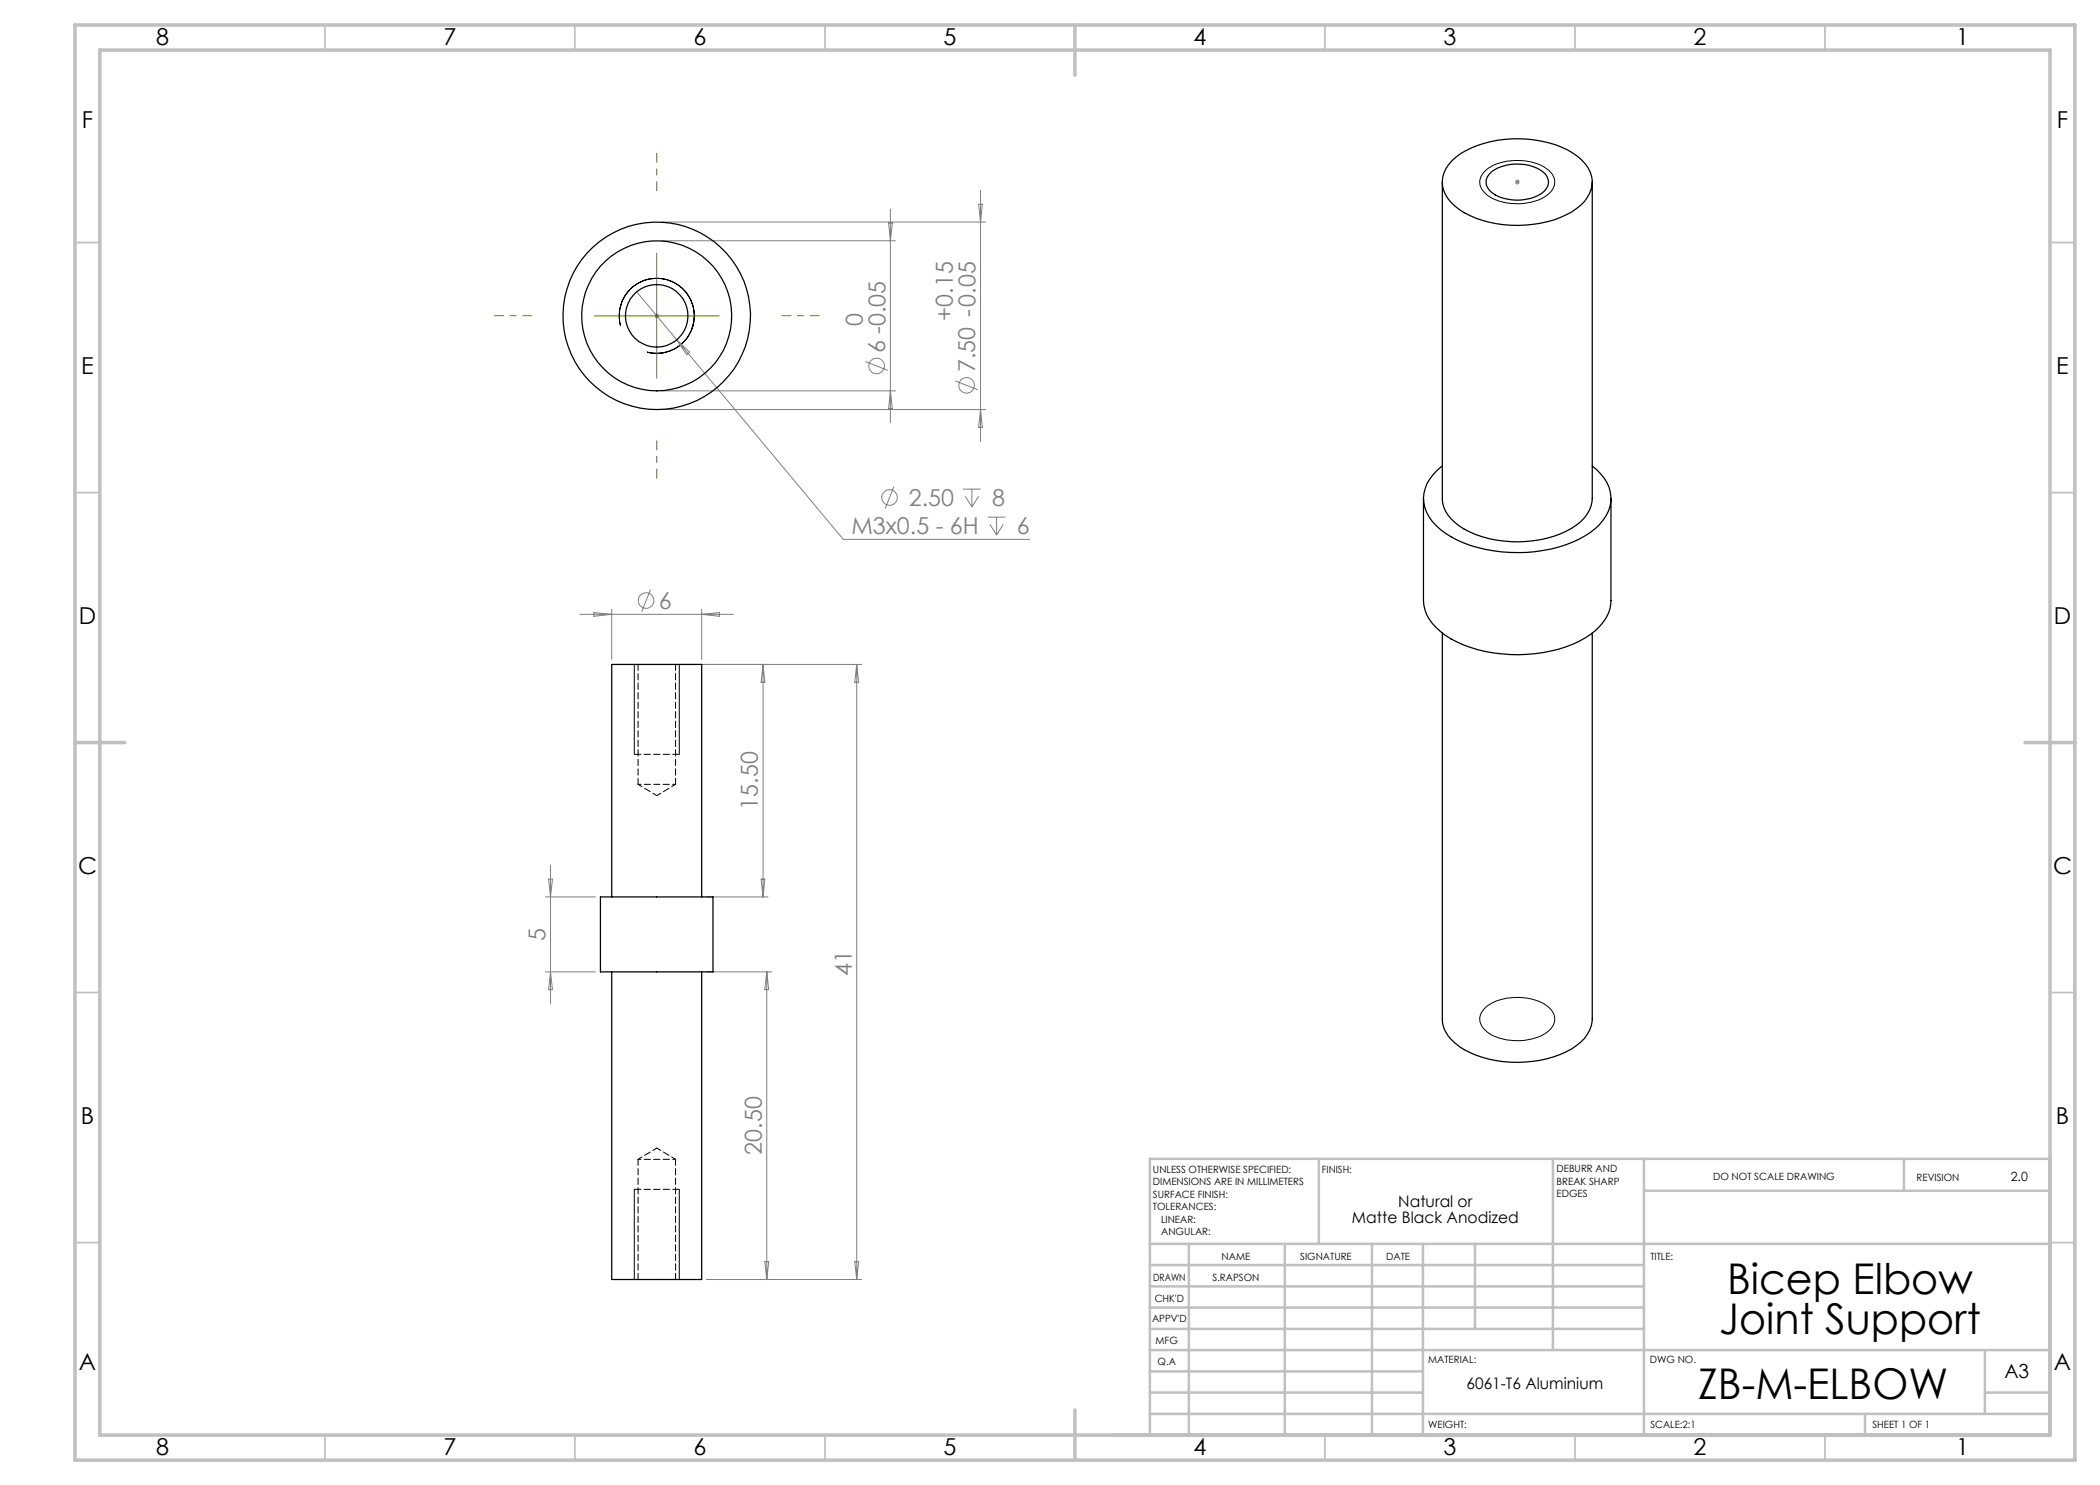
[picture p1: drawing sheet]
<svg xmlns="http://www.w3.org/2000/svg" width="420mm" height="297mm" viewBox="0 0 420 297" stroke-linecap="round" stroke-linejoin="round" font-family="sans-serif">
<g fill="none" stroke="#808080" stroke-width=".2">
<path d="M196.1 38.1v50.2M303 36.4h1M303.1 36.1l.7 .7M303.5 35.9v1M303.8 36.1l-.7 .7M127.4 58.4l8 9.6M132.4 48.2h46.7M132.4 44.4h64.7M177.7 44.6h.8l-.4 3.6zM178.1 41.8v42.7M195.7 40.8h.8l-.4 3.6zM130.8 63.2h1"/>
<path d="M131 62.8l.7 .7M131.3 62.6v1.1M131.7 62.8l-.7 .7M132.4 78.2h46.7M135.4 68l33.3 39.9h37.2M135.4 68l2.5 2.4-.6 .5zM173.1 72.3l4.5 1.8M178.1 78.2l.4 3.5h-.8zM191.1 76.2l4.4 1.8M132.4 81.9h64.7M178.8 97.3l-1.8 4.4M192.6 97.8h3.5"/>
<path d="M193 99.3l1.4 2.1M194.4 97.8v3.6M195.7 99.3l-1.3 2.1M196.1 81.9l.4 3.6h-.8zM130.1 117.9l-1.8 4.4M197.5 103.4h3.6M198 104.9l1.3 2.1M199.3 103.4v3.6M200.7 104.9l-1.4 2.1M116 122.9h30.7M118.8 122.5l3.5 .4-3.5 .4zM122.3 121.9v10"/>
<path d="M136.1 132.9h36.2M140.3 121.9v10M140.3 122.9l3.6-.4v.8zM152.6 132.9v46.5M152.6 132.9l.4 3.6h-.8zM171.3 132.9l.4 3.6h-.7zM171.3 132.9v123M109.1 179.4h10M109.7 175.8h.8l-.4 3.6zM110.1 173v27.7M141.4 179.4h12.2M152.2 175.8h.8l-.4 3.6z"/>
<path d="M109.1 194.4h10M110.1 194.4l.4 3.5h-.8zM141.4 194.4h12.9M153.4 194.4v61.5M153.4 194.4l.3 3.5h-.7zM141.4 255.9h30.9M153 252.3h.7l-.3 3.6zM171 252.3h.7l-.4 3.6z"/>
<circle cx="175.3" cy="73.2" r="1.55"/>
<circle cx="193.3" cy="77.1" r="1.55"/>
<circle cx="177.9" cy="99.5" r="1.55"/>
<circle cx="129.2" cy="120.1" r="1.55"/>
</g>
<path d="M296.7 34.5a10 10 0 0 1 8.5-2.3 6.8 6.8 0 0 1 5.5 3.2 3.3 3.3 0 0 1-2 4.1 11.4 11.4 0 0 1-11.3-.5 2.9 2.9 0 0 1-.7-4.5zM124.1 65.1a7.5 7.5 0 0 1 6.6-9.4 7.5 7.5 0 0 1 8.1 8.1 7.5 7.5 0 0 1-9.4 6.6M126.9 132.9v18M135.9 132.9v18M296.9 201.7a10.1 10.1 0 0 1 8.3-2.1 6.8 6.8 0 0 1 5.5 3.2 3.3 3.3 0 0 1-2 4.1 11.4 11.4 0 0 1-11.3-.5 2.94 2.94 0 0 1-.5-4.7zM126.9 237.9v18M135.9 237.9v18" fill="none" stroke="#000" stroke-width=".2"/>
<g fill="none" stroke="#c0c0c0" stroke-width=".35">
<path d="M65 5v5M115 5v5M165 5v5M265 5v5M315 5v5M365 5v5M15 48.5h5M410 48.5h5M15 98.5h5M410 98.5h5M15 198.5h5M410 198.5h5"/>
<path d="M15 248.5h5M410 248.5h5M65 287v5M115 287v5M165 287v5M265 287v5M315 287v5M365 287v5"/>
</g>
<g fill="none" stroke="#c0c0c0" stroke-width=".5">
<path d="M263.8 231.8v17M310.6 231.8v38.2M328.8 231.8v55.2M328.8 238.2h81.2M380.8 231.8v6.4M410 231.8h-180v55.2M230 248.8h180M230 257.3h98.8M230 253h98.8M237.8 248.8v38.2M257 248.8v38.2M274.4 248.8v38.2"/>
<path d="M284.6 248.8v38.2M295 248.8v17M230 265.8h98.8M230 261.5h98.8M230 278.5h54.6M230 274.3h54.6M230 270h180M397 278.5h13M397 270v12.8M230 282.8h180M373 282.8v4.2"/>
</g>
<path d="M15 5h400v287h-400zM20 10h390v277h-390zM215 5v10M15 148.5h10M405 148.5h10M215 282v10" fill="none" stroke="#c0c0c0" stroke-width=".7"/>
<path d="M131.4 38.1v-7.5M106.4 63.1h-7.5M156.4 63.1h7.5M131.4 88.1v7.5" fill="none" stroke="#808000" stroke-width=".2" stroke-dasharray="15.2 1.3 1.3 1.3" stroke-dashoffset="13.4"/>
<path d="M131.3 50.7v25M118.9 63.2h24.9" fill="none" stroke="#808000" stroke-width=".2"/>
<path d="M126.9 150.9h9M135.9 237.9h-9" fill="none" stroke="#000" stroke-width=".2" stroke-dasharray="1.3 .6" stroke-dashoffset="-.1"/>
<g fill="none" stroke="#000" stroke-width=".25">
<path d="M288.5 36.4v63.3a6.7 6.7 0 0 0 3.4 5.5 22.6 22.6 0 0 0 17.6 2.4 13.3 13.3 0 0 0 8-4.8 5.7 5.7 0 0 0 1-3.1v-63.3M290.4 32.2a17.4 17.4 0 0 1 10.6-4.3 22.4 22.4 0 0 1 13.6 2.7 6.9 6.9 0 0 1 3.8 6.4 7.7 7.7 0 0 1-4.1 5.4 23.4 23.4 0 0 1-21.5 .1 8.3 8.3 0 0 1-4.3-5.3 5.9 5.9 0 0 1 1.9-5zM298.3 34.4a9.2 9.2 0 0 1 10.5 .1 2.48 2.48 0 0 1-.4 4.2 9.4 9.4 0 0 1-10-.1 2.49 2.49 0 0 1-.1-4.2zM284.7 99.7v20.4a7.9 7.9 0 0 0 3.4 6.2 24.1 24.1 0 0 0 13.9 4.6 27.2 27.2 0 0 0 16.1-4 8.5 8.5 0 0 0 4.1-6.8v-20.4M288.5 93.2a8.2 8.2 0 0 0-3.7 7.3 9.8 9.8 0 0 0 5.4 6.8 29.5 29.5 0 0 0 22.9 1.7 14.5 14.5 0 0 0 8.1-5.9 7.1 7.1 0 0 0-1.9-9.2l-.8-.7M288.5 126.6v77.2a6.7 6.7 0 0 0 3.4 5.5 22.9 22.9 0 0 0 20.2 1.6 9.6 9.6 0 0 0 6.1-5.7l.3-1.4v-77.2M120.1 179.4h22.5v15h-22.5zM122.3 179.4v-46.5h18v46.5M122.3 194.4v61.5h18v-61.5"/>
<circle cx="131.3" cy="63.2" r="6.3"/>
<circle cx="131.3" cy="63.2" r="15"/>
<circle cx="131.3" cy="63.2" r="18.7"/>
</g>
<path d="M127.6 156.9h3.8M131.4 156.9h3.7M135.1 231.9h-7.5" fill="none" stroke="#000" stroke-width=".2" stroke-dasharray="1.3 .6" stroke-dashoffset=".7"/>
<path d="M127.6 132.9v24M135.1 156.9v-24M127.6 231.9v24M135.1 255.9v-24" fill="none" stroke="#000" stroke-width=".2" stroke-dasharray="1.3 .6" stroke-dashoffset=".1"/>
<path d="M127.6 156.9l3.8 2.2M131.4 159.1l3.7-2.2M131.4 229.6l-3.8 2.3M135.1 231.9l-3.7-2.3" fill="none" stroke="#000" stroke-width=".2" stroke-dasharray="1.3 .6" stroke-dashoffset=".4"/>
<g font-size="8.5">
<text x="345.4" y="258.8">Bicep Elbow</text>
<text x="343.8" y="266.9">Joint Support</text>
<text x="339.6" y="279.7">ZB-M-ELBOW</text>
</g>
<g font-size="4.7">
<text x="31.2" y="9">8</text>
<text x="88.7" y="9">7</text>
<text x="138.7" y="9">6</text>
<text x="188.7" y="9">5</text>
<text x="238.7" y="9">4</text>
<text x="288.7" y="9">3</text>
<text x="338.7" y="9">2</text>
<text x="391.2" y="9">1</text>
<text x="16.4" y="25.5">F</text>
<text x="411.4" y="25.5">F</text>
<text x="16.3" y="74.8">E</text>
<text x="411.2" y="74.8">E</text>
<text x="15.8" y="124.8">D</text>
<text x="410.8" y="124.8">D</text>
<text x="15.6" y="174.8">C</text>
<text x="410.6" y="174.8">C</text>
<text x="16.2" y="224.8">B</text>
<text x="411.2" y="224.8">B</text>
<text x="15.8" y="274">A</text>
<text x="410.8" y="274">A</text>
<text x="31.2" y="291">8</text>
<text x="88.7" y="291">7</text>
<text x="138.7" y="291">6</text>
<text x="188.7" y="291">5</text>
<text x="238.7" y="291">4</text>
<text x="288.7" y="291">3</text>
<text x="338.7" y="291">2</text>
<text x="391.2" y="291">1</text>
</g>
<g font-size="4.7" fill="#808080">
<text x="172.6" y="65.2" transform="rotate(-90 172.6 65.2)">0</text>
<text x="190.6" y="64.1" transform="rotate(-90 190.6 64.1)">+0.15</text>
<text x="177" y="70.6" transform="rotate(-90 177 70.6)">6 -0.05</text>
<text x="195" y="74.5" transform="rotate(-90 195 74.5)">7.50 -0.05</text>
<text x="181.8" y="101.2">2.50</text>
<text x="198.4" y="101.2">8</text>
<text x="170.3" y="106.8">M3x0.5 - 6H</text>
<text x="203.4" y="106.8">6</text>
<text x="131.8" y="121.8">6</text>
<text x="151.6" y="161.9" transform="rotate(-90 151.6 161.9)">15.50</text>
<text x="109.1" y="188.2" transform="rotate(-90 109.1 188.2)">5</text>
<text x="170.4" y="195.1" transform="rotate(-90 170.4 195.1)">41</text>
<text x="152.4" y="230.9" transform="rotate(-90 152.4 230.9)">20.50</text>
</g>
<text font-size="3.9" x="400.9" y="275.5">A3</text>
<g font-size="3.2">
<text x="270.4" y="244.6">Matte Black Anodized</text>
<text x="279.7" y="241.4">Natural or</text>
<text x="293.3" y="277.9">6061-T6 Aluminium</text>
</g>
<text font-size="2.5" x="402.2" y="236.1">2.0</text>
<g font-size="2">
<text x="230.6" y="234.6">UNLESS OTHERWISE SPECIFIED:</text>
<text x="230.6" y="237.1">DIMENSIONS ARE IN MILLIMETERS</text>
<text x="230.6" y="239.6">SURFACE FINISH:</text>
<text x="264.4" y="234.6">FINISH:</text>
<text x="311.3" y="234.5">DEBURR AND</text>
<text x="311.3" y="237">BREAK SHARP</text>
<text x="311.3" y="239.5">EDGES</text>
<text x="342.6" y="236">DO NOT SCALE DRAWING</text>
<text x="383.3" y="236.2">REVISION</text>
<text x="230.6" y="242.1">TOLERANCES:</text>
<text x="232.2" y="244.6">LINEAR:</text>
<text x="232.2" y="247.1">ANGULAR:</text>
<text x="244.3" y="252">NAME</text>
<text x="260" y="251.9">SIGNATURE</text>
<text x="277.2" y="251.9">DATE</text>
<text x="330.1" y="251.9">TITLE:</text>
<text x="230.6" y="256.1">DRAWN</text>
<text x="242.5" y="256.1">S.RAPSON</text>
<text x="230.9" y="260.3">CHK'D</text>
<text x="230.4" y="264.4">APPV'D</text>
<text x="231.1" y="268.8">MFG</text>
<text x="231.5" y="273">Q.A</text>
<text x="285.6" y="272.5">MATERIAL:</text>
<text x="330" y="272.5">DWG NO.</text>
<text x="285.6" y="285.5">WEIGHT:</text>
<text x="330.1" y="285.6">SCALE:2:1</text>
<text x="374.5" y="285.6">SHEET 1 OF 1</text>
</g>
</svg>
